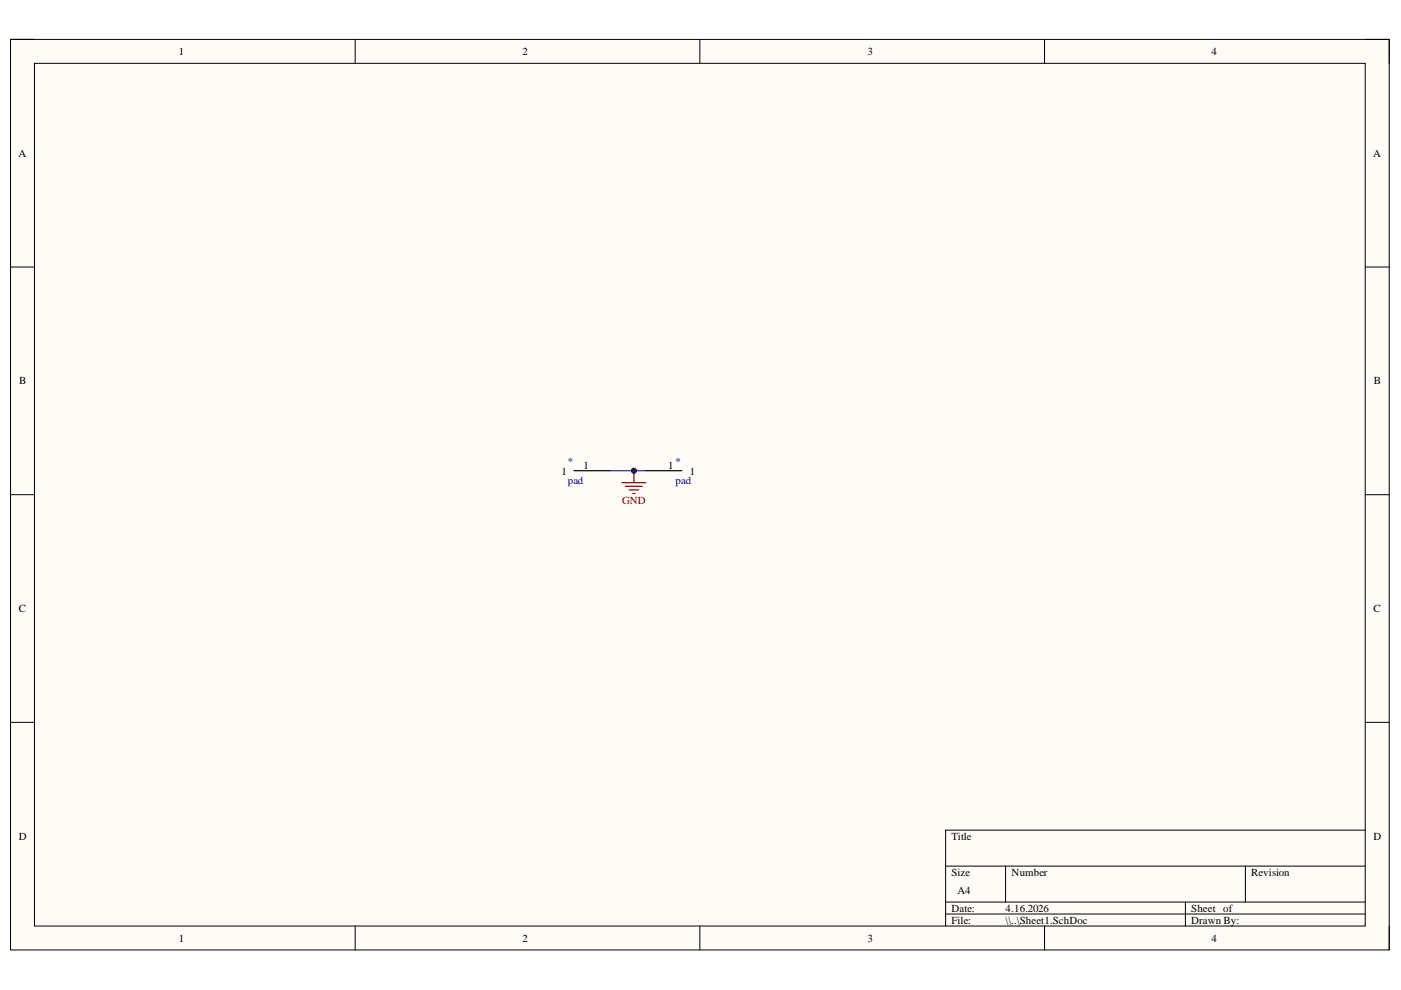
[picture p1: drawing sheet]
<svg xmlns="http://www.w3.org/2000/svg" width="297mm" height="210mm" viewBox="0 0 297 210" stroke-linecap="round" stroke-linejoin="round" font-family="sans-serif">
<path d="M2.2 8.4h292.3v193h-292.3z" fill-rule="evenodd" fill="#fffcf8"/>
<path d="M2.2 8.4h292.3v193h-292.3z" fill="none" stroke="#000" stroke-width=".21"/>
<path d="M7.3 13.4h282.2v182.9h-282.2z" fill-rule="evenodd" fill="#fffcf8"/>
<g fill="none" stroke="#000" stroke-width=".21">
<path d="M2.2 8.4h5.1M7.3 13.4h282.2v182.9h-282.2zM75.3 8.4v5M148.4 8.4v5M221.5 8.4v5M289.5 8.4h5v5M2.2 56.6h5.1M289.5 56.6h5M2.2 104.9h5.1M289.5 104.9h5M2.2 153.2h5.1M289.5 153.2h5"/>
<path d="M289.5 176h-89v20.3M75.3 196.3v5.1M148.4 196.3v5.1M200.5 183.6h89M200.5 191.3h89M200.5 193.8h89M213.2 183.6v7.7M221.5 196.3v5.1M251.3 191.3v5M264 183.6v7.7M294.5 196.3v5.1"/>
</g>
<path d="M121.7 99.8h7.6M136.9 99.8h7.7" fill="none" stroke="#000" stroke-width=".25"/>
<path d="M129.3 99.8h7.6" fill="none" stroke="#000080" stroke-width=".25"/>
<circle cx="134.4" cy="99.8" r=".51" fill="#000080"/>
<circle cx="134.4" cy="99.8" r=".51" fill="none" stroke="#000080" stroke-width=".21"/>
<path d="M134.4 99.8v2.5M131.9 102.3h5M132.6 103.1h3.6M133.4 103.9h2M134.1 104.6h.6" fill="none" stroke="#800000" stroke-width=".25"/>
<circle cx="134.4" cy="99.8" r=".51" fill="#000080"/>
<circle cx="134.4" cy="99.8" r=".51" fill="none" stroke="#000080" stroke-width=".21"/>
<g font-size="2.3">
<text x="37.9" y="11.7">1</text>
<text x="110.8" y="11.7">2</text>
<text x="183.9" y="11.7">3</text>
<text x="256.9" y="11.7">4</text>
<text x="3.9" y="33.3">A</text>
<text x="291.1" y="33.3">A</text>
<text x="4.1" y="81.5">B</text>
<text x="291.3" y="81.5">B</text>
<text x="119" y="100.6">1</text>
<text x="123.7" y="99.4">1</text>
<text x="141.6" y="99.4">1</text>
<text x="146.3" y="100.6">1</text>
<text x="4" y="129.8">C</text>
<text x="291.2" y="129.8">C</text>
<text x="4" y="178.1">D</text>
<text x="201.7" y="178.1">Title</text>
<text x="291.2" y="178.1">D</text>
<text x="201.7" y="185.7">Size</text>
<text x="214.5" y="185.7">Number</text>
<text x="265.2" y="185.7">Revision</text>
<text x="203" y="189.5">A4</text>
<text x="201.7" y="193.3">Date:</text>
<text x="201.7" y="195.8">File:</text>
<text x="213.2" y="193.3">4.16.2026</text>
<text x="213.2" y="195.8">\\..\Sheet1.SchDoc</text>
<text x="252.6" y="193.3">Sheet of</text>
<text x="252.6" y="195.8">Drawn By:</text>
<text x="37.9" y="199.6">1</text>
<text x="110.8" y="199.6">2</text>
<text x="183.9" y="199.6">3</text>
<text x="256.9" y="199.6">4</text>
</g>
<g font-size="2.3" fill="#000080">
<text x="120.4" y="98.6">*</text>
<text x="143.2" y="98.6">*</text>
<text x="120.4" y="102.6">pad</text>
<text x="143.2" y="102.6">pad</text>
</g>
<text font-size="2.3" fill="#800000" x="131.9" y="107">GND</text>
</svg>
